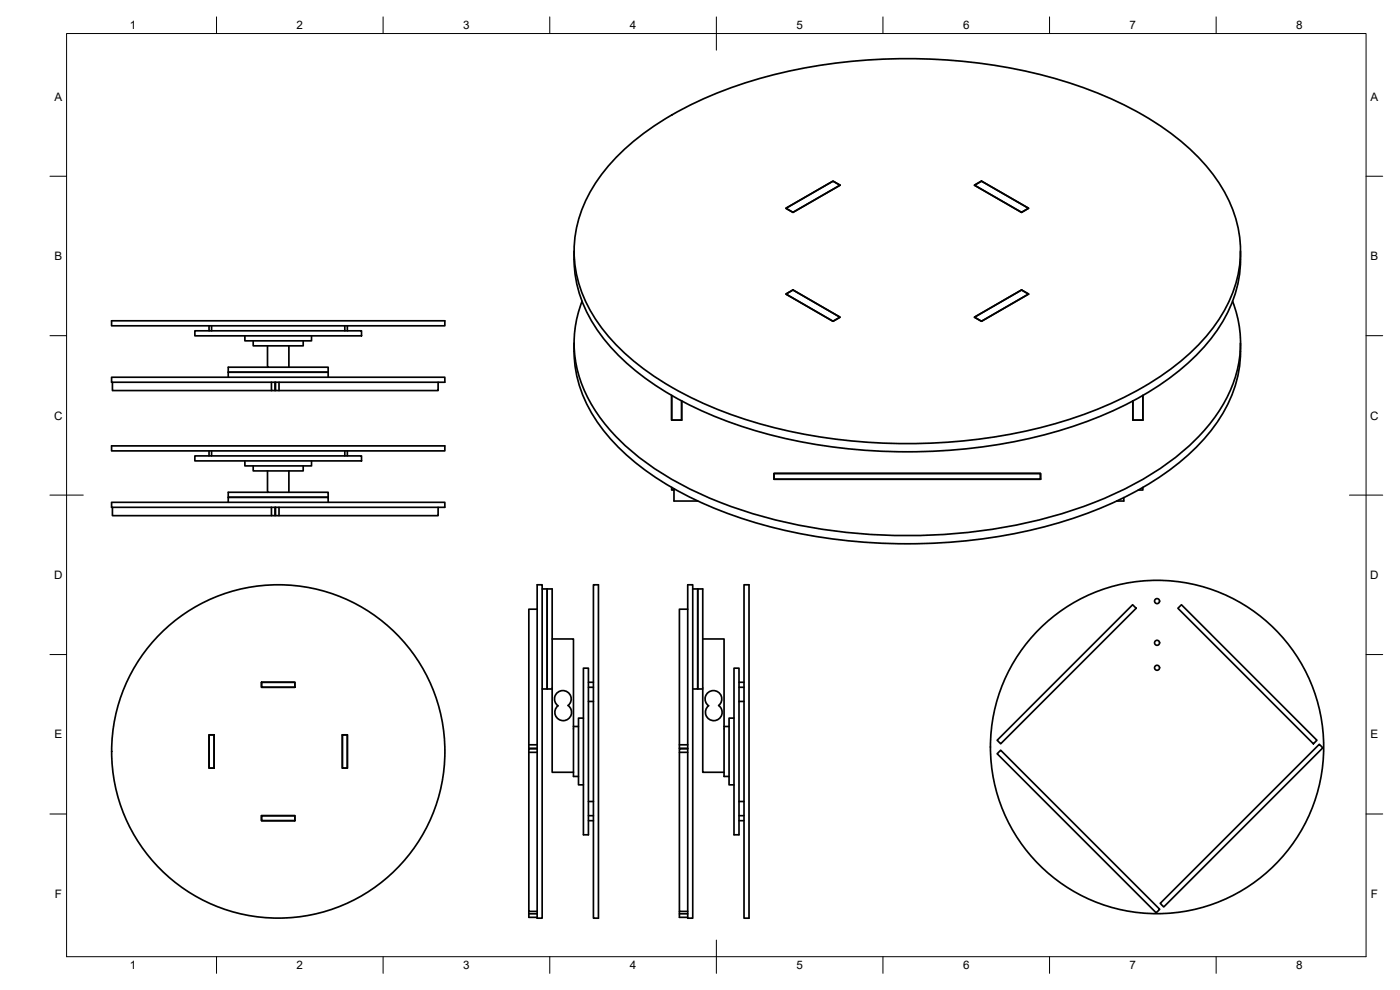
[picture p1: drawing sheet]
<svg xmlns="http://www.w3.org/2000/svg" width="420mm" height="297mm" viewBox="0 0 420 297" stroke-linecap="round" stroke-linejoin="round" font-family="sans-serif">
<!-- layer: Visible -->
<g fill="none" stroke="#000" stroke-width=".51">
<path d="M185.3 46.8a94.1 94.1 0 0 1 37.6-21.7 166 166 0 0 1 98.8 0 94.1 94.1 0 0 1 37.6 21.7 40.8 40.8 0 0 1 13 28.5 40.8 40.8 0 0 1-13 28.6 94.1 94.1 0 0 1-37.6 21.7 166 166 0 0 1-98.8 0 94.1 94.1 0 0 1-37.6-21.7 40.8 40.8 0 0 1-13-28.6 40.8 40.8 0 0 1 13-28.5zM292.4 55.6l2.2-1.3 14.1 8.2-2.1 1.2zM172.3 75.4a39.2 39.2 0 0 0 10.6 28.3 85.2 85.2 0 0 0 33.5 22 162.7 162.7 0 0 0 82.5 7.8 126.4 126.4 0 0 0 48.5-17.6 59.4 59.4 0 0 0 21.3-22.7 36.2 36.2 0 0 0 3.6-17.8M235.9 62.5l14.1-8.2 2.1 1.3-14.1 8.1zM33.5 96.3h100v1.5h-100zM58.5 99.3h50v1.5h-50zM62.7 97.8v1.5M63.5 97.8v1.5M103.5 97.8v1.5M104.2 97.8v1.5M174.7 90.4a35.4 35.4 0 0 0 4.6 33.8 72.4 72.4 0 0 0 28.7 23 151.5 151.5 0 0 0 69.2 13.4 144.9 144.9 0 0 0 63.2-15.3 66.7 66.7 0 0 0 26.6-23.7 34.9 34.9 0 0 0 2.9-31.2M235.9 88.2l2.1-1.2 14.1 8.2-2.1 1.2z"/>
<path d="M292.4 95.2l14.2-8.2 2.1 1.2-14.1 8.2zM33.5 113.2h100v1.5h-100zM33.7 114.7v2.5h47.8M73.5 100.8v1.5h20v-1.5M76 102.3v1.5h15v-1.5M80.3 103.8v6.4h6.4v-6.4M80.3 110.2h-11.8v1.5h30v1.5M81.5 114.7v2.5h1v-2.5M82.7 114.7v2.5h48.8v-2.5M83.7 114.7v2.5M86.7 110.2h11.8v1.5h-30v1.5M172.3 103a39.2 39.2 0 0 0 10.6 28.3 85.2 85.2 0 0 0 33.5 22 162.7 162.7 0 0 0 82.5 7.8 126.4 126.4 0 0 0 48.5-17.6 59.4 59.4 0 0 0 21.3-22.7 36.2 36.2 0 0 0 3.6-17.8"/>
<path d="M201.6 118.6v7.5h3v-5.8v5.8h-3zM33.5 133.8h100v1.5h-100zM58.5 136.8h50v1.5h-50zM62.7 135.3v1.5M63.5 135.3v1.5M73.5 138.3v1.5h20v-1.5M76 139.8v1.5h15v-1.5M103.5 135.3v1.5M104.2 135.3v1.5M340 120.3v5.8h3v-7.5v7.5h-3zM33.5 150.7h100v1.5h-100zM33.7 152.2v2.5h47.8"/>
<path d="M80.3 141.3v6.4h6.4v-6.4M80.3 147.7h-11.8v1.5h30v1.5M81.5 152.2v2.5h1v-2.5M82.7 152.2v2.5h48.8v-2.5M83.7 152.2v2.5M86.7 147.7h11.8v1.5h-30v1.5M201.6 146.2v.8h.7M202.3 146.6v3.7h7.1M232.3 142.1h80v1.7h-80zM337.3 149.3v1h-2.2M343 146.2v.8h-1.4M161.2 175.5h1.5v100h-1.5z"/>
<path d="M162.7 176.7h1.5v30h1.5M178.1 175.5h1.5v100h-1.5zM206.4 175.5h1.5v100h-1.5zM207.9 176.7h1.5v30h1.5M223.3 175.5h1.5v100h-1.5zM161.2 182.8h-2.5v41.7h2.5M165.7 191.7h6.4v41.3h1.5M206.4 182.8h-2.5v41.7h2.5M210.9 191.7h6.4v41.3h1.5M353.5 182.5l1.1-1.1 40.6 40.7-1 1.1zM78.5 204.7h10v1.5h-10zM162.7 206.7h1.5v-30h1.5v55h6.4"/>
<path d="M167 208.1a2.5 2.5 0 0 1 3.7-.1 2.5 2.5 0 0 1-.2 3.7 2.51 2.51 0 0 1 .4 3.7 2.51 2.51 0 0 1-3.7 .1 2.51 2.51 0 0 1 .3-3.7 2.5 2.5 0 0 1-.5-3.7zM172.1 218h1.5M175.1 215.5h-1.5v20h1.5M175.1 200.5h1.5v50h-1.5zM176.6 210.5h1.5M176.6 204.7h1.5M176.6 206.2h1.5M207.9 206.7h1.5v-30h1.5v55h6.4M215.7 211.7a2.51 2.51 0 0 1 .4 3.7 2.51 2.51 0 0 1-3.7 .1 2.51 2.51 0 0 1 .3-3.7 2.51 2.51 0 0 1-.5-3.7 2.51 2.51 0 0 1 3.7-.1 2.51 2.51 0 0 1-.2 3.7M217.3 218h1.5M220.3 215.5h-1.5v20h1.5M220.3 200.5h1.5v50h-1.5z"/>
<path d="M221.8 210.5h1.5M221.8 204.7h1.5M221.8 206.2h1.5M62.7 220.5h1.5v10h-1.5zM102.7 220.5h1.5v10h-1.5zM158.7 225.7h2.5M158.7 223.5h2.5M161.2 224.7h-2.5v48.8h2.5M203.9 225.7h2.5M203.9 223.5h2.5M206.4 224.7h-2.5v48.8h2.5M299.3 226.2l1-1.1 47.7 47.7-1 1.1z"/>
<path d="M299.3 222.1l40.6-40.7 1.1 1.1-40.7 40.7zM78.5 244.7h10v1.5h-10zM176.6 244.7h1.5M176.6 246.2h1.5M176.6 240.5h1.5M221.8 244.7h1.5M221.8 246.2h1.5M221.8 240.5h1.5M158.7 273.5v1.7h2.5M158.7 274.2h2.5M203.9 273.5v1.7h2.5M203.9 274.2h2.5"/>
<path d="M348.2 271l47.7-47.7 1.1 1.1-47.8 47.7z"/>
<circle cx="347.2" cy="180.4" r=".75"/>
<circle cx="347.2" cy="192.9" r=".75"/>
<circle cx="347.2" cy="200.4" r=".75"/>
<circle cx="83.5" cy="225.5" r="50"/>
<circle cx="347.3" cy="224.1" r="50"/>
</g>
<!-- layer: BORDER -->
<g fill="none" stroke="#000" stroke-width=".3">
<path d="M20 10.1h390v276.9h-390zM65 5.1v5M115 5.1v5M165 5.1v5M215 5.1v10M265 5.1v5M315 5.1v5M365 5.1v5M15 52.9h5M410 52.9h5M15 100.7h5M410 100.7h5"/>
<path d="M15 148.6h10M405 148.6h10M15 196.4h5M410 196.4h5M15 244.2h5M410 244.2h5M65 287v5M115 287v5M165 287v5M215 282.1v9.9M265 287v5M315 287v5"/>
<path d="M365 287v5"/>
</g>
<g font-size="3.5">
<text x="39" y="8.8">1</text>
<text x="89" y="8.8">2</text>
<text x="139" y="8.8">3</text>
<text x="189" y="8.8">4</text>
<text x="239" y="8.8">5</text>
<text x="289" y="8.8">6</text>
<text x="339" y="8.8">7</text>
<text x="389" y="8.8">8</text>
<text x="16.3" y="30.2">A</text>
<text x="411.3" y="30.2">A</text>
<text x="16.3" y="78">B</text>
<text x="411.3" y="78">B</text>
<text x="16.2" y="125.9">C</text>
<text x="411.2" y="125.9">C</text>
<text x="16.2" y="173.7">D</text>
<text x="411.2" y="173.7">D</text>
<text x="16.3" y="221.6">E</text>
<text x="411.3" y="221.6">E</text>
<text x="16.4" y="269.4">F</text>
<text x="411.4" y="269.4">F</text>
<text x="39" y="290.8">1</text>
<text x="89" y="290.8">2</text>
<text x="139" y="290.8">3</text>
<text x="189" y="290.8">4</text>
<text x="239" y="290.8">5</text>
<text x="289" y="290.8">6</text>
<text x="339" y="290.8">7</text>
<text x="389" y="290.8">8</text>
</g>
</svg>
